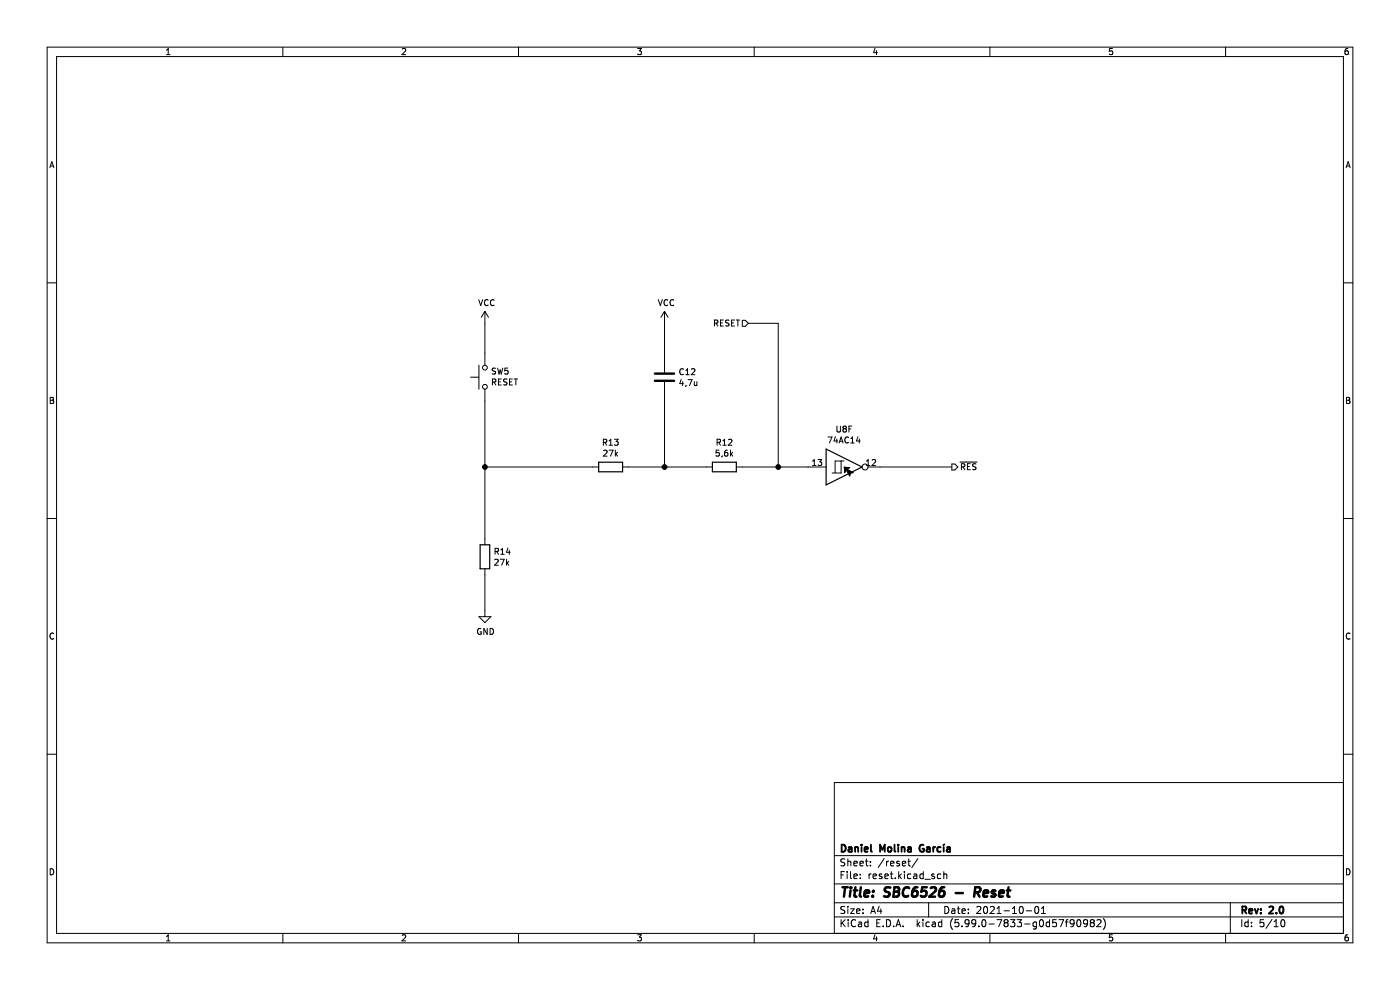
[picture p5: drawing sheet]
(kicad_sch (version 20201015) (generator eeschema)

 (paper "A4")

 (title_block
  (title "SBC6526 - Reset")
  (date "2021-10-01")
  (rev "2.0")
  (company "Daniel Molina García"))

 (lib_symbols
  (symbol "74xx:74LS14" (pin_names (offset 1.016)) (in_bom yes) (on_board yes)
   (property "Reference" "U" (id 0) (at 0 1.27 0) (effects (font (size 1.27 1.27))))
   (property "Value" "74LS14" (id 1) (at 0 -1.27 0) (effects (font (size 1.27 1.27))))
   (property "Footprint" "" (id 2) (at 0 0 0) (effects (font (size 1.27 1.27)) hide))
   (property "Datasheet" "http://www.ti.com/lit/gpn/sn74LS14" (id 3) (at 0 0 0) (effects (font (size 1.27 1.27)) hide))
   (property "ki_locked" "" (id 4) (at 0 0 0) (effects (font (size 1.27 1.27))))
   (symbol "74LS14_1_0"
    (polyline (pts (xy -3.81 3.81) (xy -3.81 -3.81) (xy 3.81 0) (xy -3.81 3.81)) (stroke (width 0.254)) (fill (type background)))
    (pin input line (at -7.62 0 0) (length 3.81) (name "~" (effects (font (size 1.27 1.27)))) (number "1" (effects (font (size 1.27 1.27)))))
    (pin output inverted (at 7.62 0 180) (length 3.81) (name "~" (effects (font (size 1.27 1.27)))) (number "2" (effects (font (size 1.27 1.27))))))
   (symbol "74LS14_1_1"
    (polyline (pts (xy -1.905 -1.27) (xy -1.905 1.27) (xy -0.635 1.27)) (stroke (width 0)) (fill (type none)))
    (polyline (pts (xy -2.54 -1.27) (xy -0.635 -1.27) (xy -0.635 1.27) (xy 0 1.27)) (stroke (width 0)) (fill (type none))))
   (symbol "74LS14_2_0"
    (polyline (pts (xy -3.81 3.81) (xy -3.81 -3.81) (xy 3.81 0) (xy -3.81 3.81)) (stroke (width 0.254)) (fill (type background)))
    (pin input line (at -7.62 0 0) (length 3.81) (name "~" (effects (font (size 1.27 1.27)))) (number "3" (effects (font (size 1.27 1.27)))))
    (pin output inverted (at 7.62 0 180) (length 3.81) (name "~" (effects (font (size 1.27 1.27)))) (number "4" (effects (font (size 1.27 1.27))))))
   (symbol "74LS14_2_1"
    (polyline (pts (xy -1.905 -1.27) (xy -1.905 1.27) (xy -0.635 1.27)) (stroke (width 0)) (fill (type none)))
    (polyline (pts (xy -2.54 -1.27) (xy -0.635 -1.27) (xy -0.635 1.27) (xy 0 1.27)) (stroke (width 0)) (fill (type none))))
   (symbol "74LS14_3_0"
    (polyline (pts (xy -3.81 3.81) (xy -3.81 -3.81) (xy 3.81 0) (xy -3.81 3.81)) (stroke (width 0.254)) (fill (type background)))
    (pin input line (at -7.62 0 0) (length 3.81) (name "~" (effects (font (size 1.27 1.27)))) (number "5" (effects (font (size 1.27 1.27)))))
    (pin output inverted (at 7.62 0 180) (length 3.81) (name "~" (effects (font (size 1.27 1.27)))) (number "6" (effects (font (size 1.27 1.27))))))
   (symbol "74LS14_3_1"
    (polyline (pts (xy -1.905 -1.27) (xy -1.905 1.27) (xy -0.635 1.27)) (stroke (width 0)) (fill (type none)))
    (polyline (pts (xy -2.54 -1.27) (xy -0.635 -1.27) (xy -0.635 1.27) (xy 0 1.27)) (stroke (width 0)) (fill (type none))))
   (symbol "74LS14_4_0"
    (polyline (pts (xy -3.81 3.81) (xy -3.81 -3.81) (xy 3.81 0) (xy -3.81 3.81)) (stroke (width 0.254)) (fill (type background)))
    (pin output inverted (at 7.62 0 180) (length 3.81) (name "~" (effects (font (size 1.27 1.27)))) (number "8" (effects (font (size 1.27 1.27)))))
    (pin input line (at -7.62 0 0) (length 3.81) (name "~" (effects (font (size 1.27 1.27)))) (number "9" (effects (font (size 1.27 1.27))))))
   (symbol "74LS14_4_1"
    (polyline (pts (xy -1.905 -1.27) (xy -1.905 1.27) (xy -0.635 1.27)) (stroke (width 0)) (fill (type none)))
    (polyline (pts (xy -2.54 -1.27) (xy -0.635 -1.27) (xy -0.635 1.27) (xy 0 1.27)) (stroke (width 0)) (fill (type none))))
   (symbol "74LS14_5_0"
    (polyline (pts (xy -3.81 3.81) (xy -3.81 -3.81) (xy 3.81 0) (xy -3.81 3.81)) (stroke (width 0.254)) (fill (type background)))
    (pin output inverted (at 7.62 0 180) (length 3.81) (name "~" (effects (font (size 1.27 1.27)))) (number "10" (effects (font (size 1.27 1.27)))))
    (pin input line (at -7.62 0 0) (length 3.81) (name "~" (effects (font (size 1.27 1.27)))) (number "11" (effects (font (size 1.27 1.27))))))
   (symbol "74LS14_5_1"
    (polyline (pts (xy -1.905 -1.27) (xy -1.905 1.27) (xy -0.635 1.27)) (stroke (width 0)) (fill (type none)))
    (polyline (pts (xy -2.54 -1.27) (xy -0.635 -1.27) (xy -0.635 1.27) (xy 0 1.27)) (stroke (width 0)) (fill (type none))))
   (symbol "74LS14_6_0"
    (polyline (pts (xy -3.81 3.81) (xy -3.81 -3.81) (xy 3.81 0) (xy -3.81 3.81)) (stroke (width 0.254)) (fill (type background)))
    (pin output inverted (at 7.62 0 180) (length 3.81) (name "~" (effects (font (size 1.27 1.27)))) (number "12" (effects (font (size 1.27 1.27)))))
    (pin input line (at -7.62 0 0) (length 3.81) (name "~" (effects (font (size 1.27 1.27)))) (number "13" (effects (font (size 1.27 1.27))))))
   (symbol "74LS14_6_1"
    (polyline (pts (xy -1.905 -1.27) (xy -1.905 1.27) (xy -0.635 1.27)) (stroke (width 0)) (fill (type none)))
    (polyline (pts (xy -2.54 -1.27) (xy -0.635 -1.27) (xy -0.635 1.27) (xy 0 1.27)) (stroke (width 0)) (fill (type none))))
   (symbol "74LS14_7_0"
    (pin power_in line (at 0 12.7 270) (length 5.08) (name "VCC" (effects (font (size 1.27 1.27)))) (number "14" (effects (font (size 1.27 1.27)))))
    (pin power_in line (at 0 -12.7 90) (length 5.08) (name "GND" (effects (font (size 1.27 1.27)))) (number "7" (effects (font (size 1.27 1.27))))))
   (symbol "74LS14_7_1"
    (rectangle (start -5.08 7.62) (end 5.08 -7.62) (stroke (width 0.254)) (fill (type background)))))
  (symbol "Device:C" (pin_numbers hide) (pin_names (offset 0.254)) (in_bom yes) (on_board yes)
   (property "Reference" "C" (id 0) (at 0.635 2.54 0) (effects (font (size 1.27 1.27)) (justify left)))
   (property "Value" "C" (id 1) (at 0.635 -2.54 0) (effects (font (size 1.27 1.27)) (justify left)))
   (property "Footprint" "" (id 2) (at 0.9652 -3.81 0) (effects (font (size 1.27 1.27)) hide))
   (property "Datasheet" "~" (id 3) (at 0 0 0) (effects (font (size 1.27 1.27)) hide))
   (symbol "C_0_1"
    (polyline (pts (xy -2.032 -0.762) (xy 2.032 -0.762)) (stroke (width 0.508)) (fill (type none)))
    (polyline (pts (xy -2.032 0.762) (xy 2.032 0.762)) (stroke (width 0.508)) (fill (type none))))
   (symbol "C_1_1"
    (pin passive line (at 0 3.81 270) (length 2.794) (name "~" (effects (font (size 1.27 1.27)))) (number "1" (effects (font (size 1.27 1.27)))))
    (pin passive line (at 0 -3.81 90) (length 2.794) (name "~" (effects (font (size 1.27 1.27)))) (number "2" (effects (font (size 1.27 1.27)))))))
  (symbol "Device:R" (pin_numbers hide) (pin_names (offset 0)) (in_bom yes) (on_board yes)
   (property "Reference" "R" (id 0) (at 2.032 0 90) (effects (font (size 1.27 1.27))))
   (property "Value" "R" (id 1) (at 0 0 90) (effects (font (size 1.27 1.27))))
   (property "Footprint" "" (id 2) (at -1.778 0 90) (effects (font (size 1.27 1.27)) hide))
   (property "Datasheet" "~" (id 3) (at 0 0 0) (effects (font (size 1.27 1.27)) hide))
   (symbol "R_0_1"
    (rectangle (start -1.016 -2.54) (end 1.016 2.54) (stroke (width 0.254)) (fill (type none))))
   (symbol "R_1_1"
    (pin passive line (at 0 3.81 270) (length 1.27) (name "~" (effects (font (size 1.27 1.27)))) (number "1" (effects (font (size 1.27 1.27)))))
    (pin passive line (at 0 -3.81 90) (length 1.27) (name "~" (effects (font (size 1.27 1.27)))) (number "2" (effects (font (size 1.27 1.27)))))))
  (symbol "Switch:SW_MEC_5G" (pin_numbers hide) (pin_names (offset 1.016) hide) (in_bom yes) (on_board yes)
   (property "Reference" "SW" (id 0) (at 1.27 2.54 0) (effects (font (size 1.27 1.27)) (justify left)))
   (property "Value" "SW_MEC_5G" (id 1) (at 0 -1.524 0) (effects (font (size 1.27 1.27))))
   (property "Footprint" "" (id 2) (at 0 5.08 0) (effects (font (size 1.27 1.27)) hide))
   (property "Datasheet" "http://www.apem.com/int/index.php?controller=attachment&id_attachment=488" (id 3) (at 0 5.08 0) (effects (font (size 1.27 1.27)) hide))
   (symbol "SW_MEC_5G_0_1"
    (circle (center -2.032 0) (radius 0.508) (stroke (width 0)) (fill (type none)))
    (circle (center 2.032 0) (radius 0.508) (stroke (width 0)) (fill (type none)))
    (polyline (pts (xy 0 1.27) (xy 0 3.048)) (stroke (width 0)) (fill (type none)))
    (polyline (pts (xy 2.54 1.27) (xy -2.54 1.27)) (stroke (width 0)) (fill (type none)))
    (pin passive line (at -5.08 0 0) (length 2.54) (name "A" (effects (font (size 1.27 1.27)))) (number "1" (effects (font (size 1.27 1.27)))))
    (pin passive line (at 5.08 0 180) (length 2.54) (name "B" (effects (font (size 1.27 1.27)))) (number "3" (effects (font (size 1.27 1.27))))))
   (symbol "SW_MEC_5G_1_1"
    (pin passive line (at -5.08 0 0) (length 2.54) hide (name "A" (effects (font (size 1.27 1.27)))) (number "2" (effects (font (size 1.27 1.27)))))
    (pin passive line (at 5.08 0 180) (length 2.54) hide (name "B" (effects (font (size 1.27 1.27)))) (number "4" (effects (font (size 1.27 1.27)))))))
  (symbol "power:GND" (power) (pin_names (offset 0)) (in_bom yes) (on_board yes)
   (property "Reference" "#PWR" (id 0) (at 0 -6.35 0) (effects (font (size 1.27 1.27)) hide))
   (property "Value" "GND" (id 1) (at 0 -3.81 0) (effects (font (size 1.27 1.27))))
   (property "Footprint" "" (id 2) (at 0 0 0) (effects (font (size 1.27 1.27)) hide))
   (property "Datasheet" "" (id 3) (at 0 0 0) (effects (font (size 1.27 1.27)) hide))
   (symbol "GND_0_1"
    (polyline (pts (xy 0 0) (xy 0 -1.27) (xy 1.27 -1.27) (xy 0 -2.54) (xy -1.27 -1.27) (xy 0 -1.27)) (stroke (width 0)) (fill (type none))))
   (symbol "GND_1_1"
    (pin power_in line (at 0 0 270) (length 0) hide (name "GND" (effects (font (size 1.27 1.27)))) (number "1" (effects (font (size 1.27 1.27)))))))
  (symbol "power:VCC" (power) (pin_names (offset 0)) (in_bom yes) (on_board yes)
   (property "Reference" "#PWR" (id 0) (at 0 -3.81 0) (effects (font (size 1.27 1.27)) hide))
   (property "Value" "VCC" (id 1) (at 0 3.81 0) (effects (font (size 1.27 1.27))))
   (property "Footprint" "" (id 2) (at 0 0 0) (effects (font (size 1.27 1.27)) hide))
   (property "Datasheet" "" (id 3) (at 0 0 0) (effects (font (size 1.27 1.27)) hide))
   (symbol "VCC_0_1"
    (polyline (pts (xy -0.762 1.27) (xy 0 2.54)) (stroke (width 0)) (fill (type none)))
    (polyline (pts (xy 0 0) (xy 0 2.54)) (stroke (width 0)) (fill (type none)))
    (polyline (pts (xy 0 2.54) (xy 0.762 1.27)) (stroke (width 0)) (fill (type none))))
   (symbol "VCC_1_1"
    (pin power_in line (at 0 0 90) (length 0) hide (name "VCC" (effects (font (size 1.27 1.27)))) (number "1" (effects (font (size 1.27 1.27))))))))


 (junction (at 102.87 99.06) (diameter 1.016) (color 0 0 0 0))
 (junction (at 140.97 99.06) (diameter 1.016) (color 0 0 0 0))
 (junction (at 165.1 99.06) (diameter 1.016) (color 0 0 0 0))

 (wire (pts (xy 102.87 68.58) (xy 102.87 74.93)) (stroke (width 0) (type solid) (color 0 0 0 0)))
 (wire (pts (xy 102.87 85.09) (xy 102.87 99.06)) (stroke (width 0) (type solid) (color 0 0 0 0)))
 (wire (pts (xy 102.87 99.06) (xy 102.87 114.3)) (stroke (width 0) (type solid) (color 0 0 0 0)))
 (wire (pts (xy 102.87 121.92) (xy 102.87 129.54)) (stroke (width 0) (type solid) (color 0 0 0 0)))
 (wire (pts (xy 125.73 99.06) (xy 102.87 99.06)) (stroke (width 0) (type solid) (color 0 0 0 0)))
 (wire (pts (xy 133.35 99.06) (xy 140.97 99.06)) (stroke (width 0) (type solid) (color 0 0 0 0)))
 (wire (pts (xy 140.97 76.2) (xy 140.97 68.58)) (stroke (width 0) (type solid) (color 0 0 0 0)))
 (wire (pts (xy 140.97 83.82) (xy 140.97 99.06)) (stroke (width 0) (type solid) (color 0 0 0 0)))
 (wire (pts (xy 140.97 99.06) (xy 149.86 99.06)) (stroke (width 0) (type solid) (color 0 0 0 0)))
 (wire (pts (xy 157.48 99.06) (xy 165.1 99.06)) (stroke (width 0) (type solid) (color 0 0 0 0)))
 (wire (pts (xy 165.1 68.58) (xy 158.75 68.58)) (stroke (width 0) (type solid) (color 0 0 0 0)))
 (wire (pts (xy 165.1 99.06) (xy 165.1 68.58)) (stroke (width 0) (type solid) (color 0 0 0 0)))
 (wire (pts (xy 165.1 99.06) (xy 171.45 99.06)) (stroke (width 0) (type solid) (color 0 0 0 0)))
 (wire (pts (xy 186.69 99.06) (xy 201.93 99.06)) (stroke (width 0) (type solid) (color 0 0 0 0)))

 (hierarchical_label "RESET" (shape input) (at 158.75 68.58 180) (effects (font (size 1.27 1.27)) (justify right)))
 (hierarchical_label "~RES" (shape output) (at 201.93 99.06 0) (effects (font (size 1.27 1.27)) (justify left)))

 (symbol (lib_id "power:VCC") (at 102.87 68.58 0) (unit 1) (in_bom yes) (on_board yes)
  (property "Reference" "#PWR0113" (id 0) (at 102.87 72.39 0) (effects (font (size 1.27 1.27)) hide))
  (property "Value" "VCC" (id 1) (at 103.251 64.1858 0))
  (property "Footprint" "" (id 2) (at 102.87 68.58 0) (effects (font (size 1.27 1.27)) hide))
  (property "Datasheet" "" (id 3) (at 102.87 68.58 0) (effects (font (size 1.27 1.27)) hide)))

 (symbol (lib_id "power:VCC") (at 140.97 68.58 0) (unit 1) (in_bom yes) (on_board yes)
  (property "Reference" "#PWR0114" (id 0) (at 140.97 72.39 0) (effects (font (size 1.27 1.27)) hide))
  (property "Value" "VCC" (id 1) (at 141.351 64.1858 0))
  (property "Footprint" "" (id 2) (at 140.97 68.58 0) (effects (font (size 1.27 1.27)) hide))
  (property "Datasheet" "" (id 3) (at 140.97 68.58 0) (effects (font (size 1.27 1.27)) hide)))

 (symbol (lib_id "power:GND") (at 102.87 129.54 0) (unit 1) (in_bom yes) (on_board yes)
  (property "Reference" "#PWR0115" (id 0) (at 102.87 135.89 0) (effects (font (size 1.27 1.27)) hide))
  (property "Value" "GND" (id 1) (at 102.997 133.9342 0))
  (property "Footprint" "" (id 2) (at 102.87 129.54 0) (effects (font (size 1.27 1.27)) hide))
  (property "Datasheet" "" (id 3) (at 102.87 129.54 0) (effects (font (size 1.27 1.27)) hide)))

 (symbol (lib_id "Device:R") (at 102.87 118.11 0) (unit 1) (in_bom yes) (on_board yes)
  (property "Reference" "R14" (id 0) (at 104.648 116.9416 0) (effects (font (size 1.27 1.27)) (justify left)))
  (property "Value" "27k" (id 1) (at 104.648 119.253 0) (effects (font (size 1.27 1.27)) (justify left)))
  (property "Footprint" "Resistor_SMD:R_0805_2012Metric_Pad1.20x1.40mm_HandSolder" (id 2) (at 101.092 118.11 90) (effects (font (size 1.27 1.27)) hide))
  (property "Datasheet" "~" (id 3) (at 102.87 118.11 0) (effects (font (size 1.27 1.27)) hide)))

 (symbol (lib_id "Device:R") (at 129.54 99.06 270) (unit 1) (in_bom yes) (on_board yes)
  (property "Reference" "R13" (id 0) (at 129.54 93.8022 90))
  (property "Value" "27k" (id 1) (at 129.54 96.1136 90))
  (property "Footprint" "Resistor_SMD:R_0805_2012Metric_Pad1.20x1.40mm_HandSolder" (id 2) (at 129.54 97.282 90) (effects (font (size 1.27 1.27)) hide))
  (property "Datasheet" "~" (id 3) (at 129.54 99.06 0) (effects (font (size 1.27 1.27)) hide)))

 (symbol (lib_id "Device:R") (at 153.67 99.06 270) (unit 1) (in_bom yes) (on_board yes)
  (property "Reference" "R12" (id 0) (at 153.67 93.8022 90))
  (property "Value" "5,6k" (id 1) (at 153.67 96.1136 90))
  (property "Footprint" "Resistor_SMD:R_0805_2012Metric_Pad1.20x1.40mm_HandSolder" (id 2) (at 153.67 97.282 90) (effects (font (size 1.27 1.27)) hide))
  (property "Datasheet" "~" (id 3) (at 153.67 99.06 0) (effects (font (size 1.27 1.27)) hide)))

 (symbol (lib_id "Device:C") (at 140.97 80.01 0) (unit 1) (in_bom yes) (on_board yes)
  (property "Reference" "C12" (id 0) (at 143.891 78.8416 0) (effects (font (size 1.27 1.27)) (justify left)))
  (property "Value" "4,7u" (id 1) (at 143.891 81.153 0) (effects (font (size 1.27 1.27)) (justify left)))
  (property "Footprint" "Capacitor_SMD:C_0805_2012Metric_Pad1.18x1.45mm_HandSolder" (id 2) (at 141.9352 83.82 0) (effects (font (size 1.27 1.27)) hide))
  (property "Datasheet" "~" (id 3) (at 140.97 80.01 0) (effects (font (size 1.27 1.27)) hide)))

 (symbol (lib_id "Switch:SW_MEC_5G") (at 102.87 80.01 90) (unit 1) (in_bom yes) (on_board yes)
  (property "Reference" "SW5" (id 0) (at 104.0892 78.8416 90) (effects (font (size 1.27 1.27)) (justify right)))
  (property "Value" "RESET" (id 1) (at 104.0892 81.153 90) (effects (font (size 1.27 1.27)) (justify right)))
  (property "Footprint" "sbc6526:SW_TH_Tactile_Omron_B3F-10xx" (id 2) (at 97.79 80.01 0) (effects (font (size 1.27 1.27)) hide))
  (property "Datasheet" "http://www.apem.com/int/index.php?controller=attachment&id_attachment=488" (id 3) (at 97.79 80.01 0) (effects (font (size 1.27 1.27)) hide)))

 (symbol (lib_id "74xx:74LS14") (at 179.07 99.06 0) (unit 6) (in_bom yes) (on_board yes)
  (property "Reference" "U8" (id 0) (at 179.07 91.0082 0))
  (property "Value" "74AC14" (id 1) (at 179.07 93.3196 0))
  (property "Footprint" "Package_SO:SOIC-14_3.9x8.7mm_P1.27mm" (id 2) (at 179.07 99.06 0) (effects (font (size 1.27 1.27)) hide))
  (property "Datasheet" "http://www.ti.com/lit/gpn/sn74LS14" (id 3) (at 179.07 99.06 0) (effects (font (size 1.27 1.27)) hide))))
